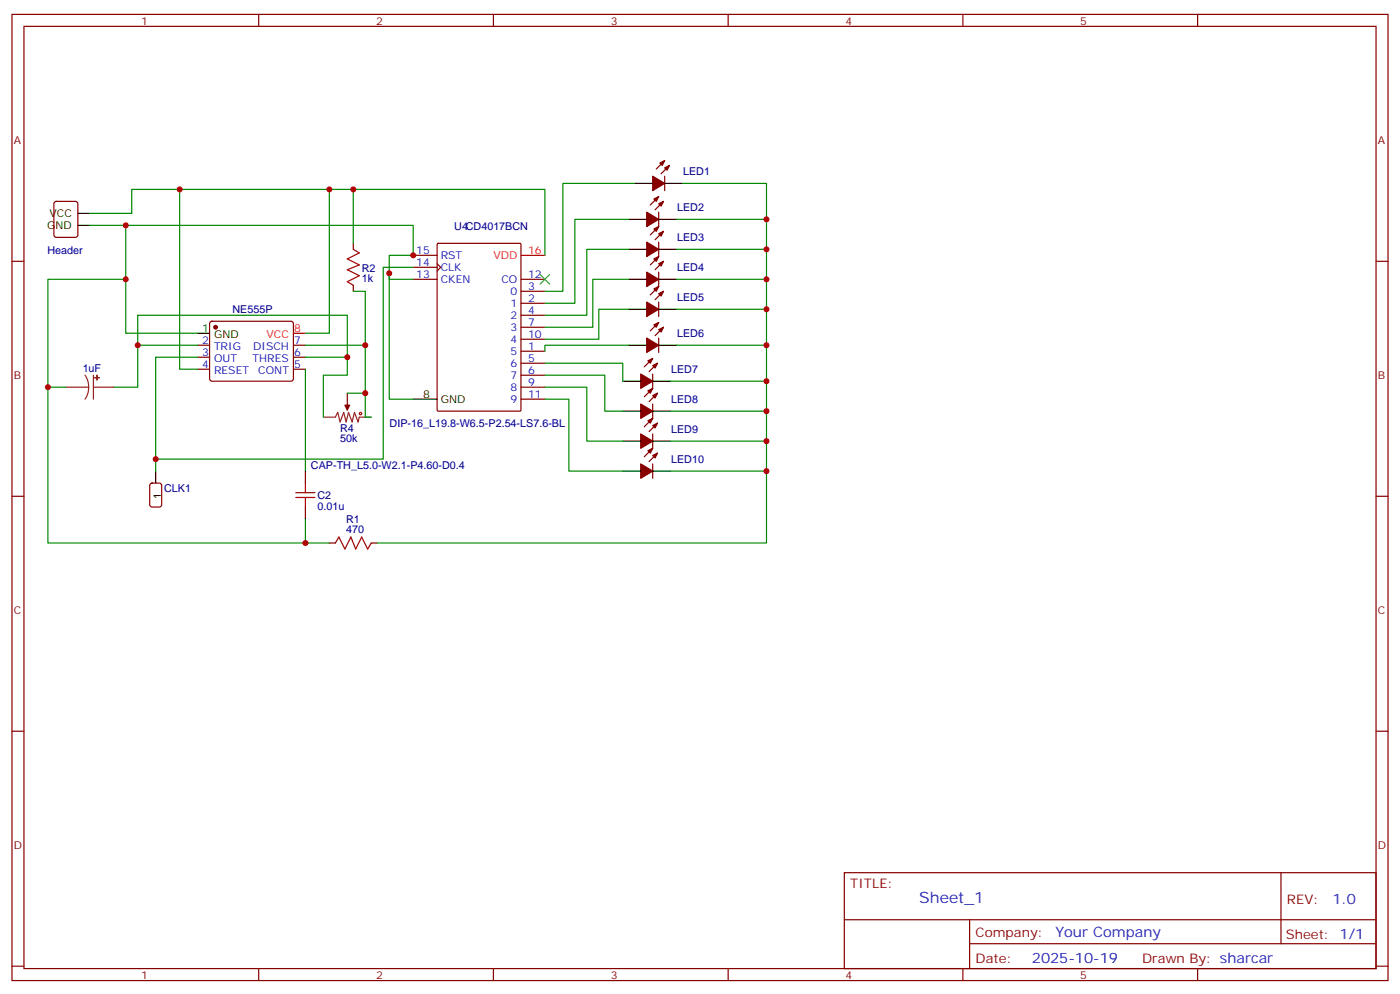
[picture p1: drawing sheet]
<svg xmlns="http://www.w3.org/2000/svg" width="412mm" height="293mm" viewBox="0 0 412 293" stroke-linecap="round" stroke-linejoin="round" font-family="sans-serif">
<g fill="none" stroke="#870000" stroke-width=".35">
<path d="M3.5 4.2h405.4v284.4h-405.4zM7.1 7.8h398.2v277.2h-398.2zM76.2 4.2v3.6M145.3 4.2v3.6M214.5 4.2v3.6M283.6 4.2v3.6M352.8 4.2v3.6M16.1 59.5l.5-.2h5.6l.7 .4v9.4l-.4 .7h-5.9l-.7-.4v-9.4zM194 57.9l-2.4 2.4M195.4 59.3l-2.4 2.4M195.8 51.9v4.2M195.8 47.3l-2.5 2.4"/>
<path d="M197.2 48.7l-2.5 2.5M3.5 76.9h3.6M104.1 71.6v1.8M121.7 75.1h7.1M121.7 78.7h7.1M128.8 77.6l1 1.1-1 1M128.8 71.8l.3-.2h24l.3 .2 .1 48.9-.2 .3h-24.2l-.3-.2zM194 62.4v4.3l-2.4 2.4M194 71.3v4.2l-2.4 2.5M195.4 76.9l-2.4 2.5M195.4 68.1l-2.4 2.5M405.3 76.9h3.6"/>
<path d="M62 94.8l.4-.3h23.3l.5 .3 .2 .4v16.6l-.7 .4-23.5-.1-.5-.6v-16.3zM104.1 84v1.7M121.7 82.2h7.1M153.5 89.3h7M153.5 85.7h7M153.5 92.8h7M153.5 96.3h7M153.5 99.8h7M153.5 82.2h7M194 80.1v4.2l-2.4 2.5M194 88.9v4.2M194 99.5v4.2"/>
<path d="M194 94.9l-2.4 2.5M195.4 96.3l-2.4 2.5M195.4 85.7l-2.4 2.5M58.2 101.6h3.5M58.2 105.1h3.5M58.2 108.7h3.5M86.4 101.6h3.6M86.4 105.1h3.6M86.4 108.7h3.6M102.3 115.7v3.5M153.5 103.4h7M153.5 106.9h7"/>
<path d="M153.5 110.4h7M153.5 113.9h7M153.5 117.5h7M192.3 110.1v4.2l-2.5 2.5M192.3 118.9v4.2l-2.5 2.5M192.3 105.5l-2.5 2.4M193.7 115.7l-2.5 2.5M193.7 106.9l-2.5 2.5M90 138.6v3.6M192.3 127.7v4.2l-2.5 2.5M192.3 136.5v4.3M193.7 133.3l-2.5 2.5"/>
<path d="M193.7 124.5l-2.5 2.5M3.5 146h3.6M90 149.2v3.6M97 159.8h1.8M109.4 159.8h1.7M405.3 146h3.6M3.5 215.2h3.6M405.3 215.2h3.6M248.7 256.8h156.6v28.2h-156.6zM377.3 256.8v20.9M248.7 270.7h156.5M285.6 277.7h119.6"/>
<path d="M285.6 270.7v14.1M3.5 284.3h3.6M76.2 285v3.6M145.3 285v3.6M214.5 285v3.6M283.6 285v3.6M352.8 285v3.6M405.3 284.3h3.6"/>
</g>
<g fill="#870000" stroke="#870000" stroke-width=".35">
<path d="M190.9 132.6l1.4-.7-.7 1.4z"/>
<path d="M192.3 134.1l1.4-.8-.7 1.5z"/>
<path d="M188.7 136.5l3.6 2.1-3.6 2.2z"/>
<path d="M190.9 123.8l1.4-.7-.7 1.4z"/>
<path d="M192.3 125.2l1.4-.7-.7 1.4z"/>
<path d="M188.7 127.7l3.6 2.1-3.6 2.1z"/>
<path d="M190.9 115l1.4-.7-.7 1.4z"/>
<path d="M192.3 116.4l1.4-.7-.7 1.4z"/>
<path d="M188.7 118.9l3.6 2.1-3.6 2.1z"/>
<path d="M190.9 106.2l1.4-.7-.7 1.4z"/>
<path d="M192.3 107.6l1.4-.7-.7 1.4z"/>
<path d="M188.7 110.1l3.6 2.1-3.6 2.1z"/>
<path d="M192.6 95.6l1.4-.7-.7 1.4z"/>
<path d="M194 97l1.4-.7-.7 1.4z"/>
<path d="M190.5 99.5l3.5 2.1-3.5 2.1z"/>
<path d="M192.6 85l1.4-.7-.7 1.4z"/>
<path d="M194 86.4l1.4-.7-.7 1.4z"/>
<path d="M190.5 88.9l3.5 2.1-3.5 2.1z"/>
<path d="M192.6 76.2l1.4-.7-.7 1.4z"/>
<path d="M194 77.6l1.4-.7-.7 1.4z"/>
<path d="M190.5 80.1l3.5 2.1-3.5 2.1z"/>
<path d="M192.6 67.4l1.4-.7-.7 1.4z"/>
<path d="M194 68.8l1.4-.7-.7 1.4z"/>
<path d="M190.5 71.3l3.5 2.1-3.5 2.1z"/>
<path d="M192.6 58.6l1.4-.7-.7 1.4z"/>
<path d="M194 60l1.4-.7-.7 1.4z"/>
<path d="M190.5 62.4l3.5 2.2-3.5 2.1z"/>
<path d="M194.4 48l1.4-.7-.7 1.4z"/>
<path d="M195.8 49.4l1.4-.7-.7 1.4z"/>
<path d="M192.3 51.9l3.5 2.1-3.5 2.1z"/>
<path d="M101.6 119.2h1.4l-.7 1.5z"/>
<circle cx="63.5" cy="96.3" r=".53"/>
</g>
<g fill="none" stroke="#000" stroke-width=".35">
<path d="M187 54h5.3M195.8 54h5.3M22.9 66.3h3.6M22.9 62.8h3.6M185.2 73.4h5.3M185.2 64.6h5.3M194 73.4h5.3M194 64.6h5.3M58.2 98.1h3.5M185.2 91h5.3M185.2 82.2h5.3M194 91h5.3"/>
<path d="M194 82.2h5.3M121.7 117.5h7.1M183.4 112.2h5.3M185.2 101.6h5.3M192.3 112.2h5.3M194 101.6h5.3M45.9 138.6v3.6M183.4 138.6h5.3M183.4 129.8h5.3M183.4 121h5.3M192.3 138.6h5.3M192.3 129.8h5.3"/>
<path d="M192.3 121h5.3"/>
</g>
<path d="M153.5 75.1h7M86.4 98.1h3.6" fill="none" stroke="#f00" stroke-width=".35"/>
<path d="M19.4 113.9h6.7M25 110.4l.9 1.7 .2 1.8M26.1 113.9l-.2 1.9-.9 1.7M27.5 113.9h6M27.5 110.4v7.1M102.3 119.2v1.5M95.2 122.8h3.6l.7-1.4 .7 2.8 1-2.8 .8 2.8 .7-2.8 1 2.8 .7-2.8 1.1 2.8 .3-1.4h3.6" fill="none" stroke="#8c2424" stroke-width=".35"/>
<g fill="#8c2424" stroke="#8c2424" stroke-width=".35">
<path d="M28.5 110.4l.1 1.4z"/>
<path d="M27.9 111.1l1.4 .1z"/>
</g>
<g fill="none" stroke="#a10000" stroke-width=".35">
<path d="M104.1 73.4l1.7 1-3.5 1.8 3.5 1.8-3.5 1.4 3.5 1.7-3.5 1.8 1.8 1.1M87.1 146.4h5.7M87.1 145h5.7M90 142.2v2.8M90 146.4v2.8M98.8 159.8l1-1.8 1.8 3.6 1.8-3.6 1.4 3.6 1.7-3.6 1.8 3.6 1.1-1.8"/>
<circle cx="106.2" cy="121.7" r=".35"/>
</g>
<path d="M44.3 142.4l.5-.2h2.1l.7 .4v5.9l-.4 .7h-2.4l-.6-.4-.1-5.9z" fill="none" stroke="#900" stroke-width=".35"/>
<path d="M159.1 80.8l2.8 2.8M161.9 80.8l-2.8 2.8" fill="none" stroke="#3c3" stroke-width=".35"/>
<g fill="none" stroke="#008700" stroke-width=".35">
<path d="M52.9 55.7v53h5.3M97 55.7h63.5v19.4M104.1 55.7v15.9M187 54h-21.2v31.7h-5.3M201.1 54h24.7v105.8h-114.7M26.5 66.3h10.5v31.8h21.2M26.5 62.8h12.3v-7.1h58.2v42.4h-7M37 66.3h84.7v8.8h-7v7.1h7M121.7 78.7h-8.8v56.4h-67v3.5M185.2 64.6h-15.9v24.7h-8.8M185.2 73.4h-12.3v19.4h-12.4M199.3 64.6h26.5"/>
<path d="M199.3 73.4h26.5M37 82.2h-22.9v31.7h5.3M104.1 85.7h3.5v15.9h-17.6M114.7 80.4v37.1h7M185.2 82.2h-10.6v14.1h-14.1M185.2 91h-8.8v8.8h-15.9M199.3 82.2h26.5M199.3 91h26.5M14.1 113.9v45.9h75.9v-7M40.6 101.6h17.6M58.2 105.1h-12.3v30M90 105.1h12.3v-12.3h-61.7v21.1h-7.1"/>
<path d="M90 108.7v29.9M102.3 105.1v5.3h-7.1v12.4M102.3 115.7h5.3M107.6 101.6v21.2h1.8M160.5 106.9h22.9v5.3M160.5 110.4h17.7v10.6h5.2M160.5 113.9h12.4v15.9h10.5M160.5 117.5h7.1v21.1h15.8M185.2 101.6h-24.7v1.8M197.6 112.2h28.2M199.3 101.6h26.5M197.6 129.8h28.2"/>
<path d="M197.6 121h28.2M197.6 138.6h28.2M90 159.8h7"/>
</g>
<g fill="#c00">
<circle cx="37" cy="82.2" r=".88"/>
<circle cx="37" cy="66.3" r=".88"/>
<circle cx="52.9" cy="55.7" r=".88"/>
<circle cx="40.6" cy="101.6" r=".88"/>
<circle cx="97" cy="55.7" r=".88"/>
<circle cx="104.1" cy="55.7" r=".88"/>
<circle cx="107.6" cy="115.7" r=".88"/>
<circle cx="14.1" cy="113.9" r=".88"/>
<circle cx="90" cy="159.8" r=".88"/>
<circle cx="114.7" cy="80.4" r=".88"/>
<circle cx="102.3" cy="105.1" r=".88"/>
<circle cx="107.6" cy="101.6" r=".88"/>
<circle cx="121.7" cy="75.1" r=".88"/>
<circle cx="45.9" cy="135.1" r=".88"/>
<circle cx="225.8" cy="138.6" r=".88"/>
<circle cx="225.8" cy="129.8" r=".88"/>
<circle cx="225.8" cy="121" r=".88"/>
<circle cx="225.8" cy="112.2" r=".88"/>
<circle cx="225.8" cy="101.6" r=".88"/>
<circle cx="225.8" cy="91" r=".88"/>
<circle cx="225.8" cy="82.2" r=".88"/>
<circle cx="225.8" cy="73.4" r=".88"/>
<circle cx="225.8" cy="64.6" r=".88"/>
</g>
<text font-size="4.6" fill="#00f" x="270.8" y="265.8">Sheet_1</text>
<g font-size="4.2" fill="#00f">
<text x="392.5" y="266.1">1.0</text>
<text x="310.9" y="275.6">Your Company</text>
<text x="304" y="283.4">2025-10-19</text>
</g>
<g font-size="3.9" fill="#800">
<text x="250.5" y="261.4">TITLE:</text>
<text x="379.1" y="266.1">REV:</text>
<text x="287.4" y="275.6">Company:</text>
<text x="378.7" y="276.2">Sheet: 1/1</text>
<text x="287.4" y="283.3">Date:</text>
<text x="336.4" y="283.4">Drawn By: sharcar</text>
</g>
<g font-size="3.2" fill="#800">
<text x="41.6" y="7.2">1</text>
<text x="110.8" y="7.2">2</text>
<text x="179.9" y="7.2">3</text>
<text x="249.1" y="7.2">4</text>
<text x="318.2" y="7.2">5</text>
<text x="4.1" y="42.3">A</text>
<text x="405.9" y="42.3">A</text>
<text x="4.1" y="111.5">B</text>
<text x="405.9" y="111.5">B</text>
<text x="4.1" y="180.6">C</text>
<text x="405.9" y="180.6">C</text>
<text x="4.1" y="249.8">D</text>
<text x="405.9" y="249.8">D</text>
<text x="41.6" y="288">1</text>
<text x="110.8" y="288">2</text>
<text x="179.9" y="288">3</text>
<text x="249.1" y="288">4</text>
<text x="318.2" y="288">5</text>
</g>
<g font-size="3.2" fill="#000080">
<text x="201.2" y="51.6">LED1</text>
<text x="199.4" y="62.2">LED2</text>
<text x="133.8" y="67.6">U4CD4017BCN</text>
<text x="199.4" y="71">LED3</text>
<text x="14" y="74.7">Header</text>
<text x="106.5" y="83.1">1k</text>
<text x="106.5" y="79.9">R2</text>
<text x="199.4" y="79.8">LED4</text>
<text x="199.4" y="88.6">LED5</text>
<text x="68.5" y="92.1">NE555P</text>
<text x="199.4" y="99.2">LED6</text>
<text x="24.4" y="109.4">1uF</text>
<text x="197.7" y="109.8">LED7</text>
<text x="197.7" y="118.6">LED8</text>
<text x="114.8" y="125.8">DIP-16_L19.8-W6.5-P2.54-LS7.6-BL</text>
<text x="100.2" y="130.2">50k</text>
<text x="100.2" y="127">R4</text>
<text x="197.7" y="127.4">LED9</text>
<text x="197.7" y="136.3">LED10</text>
<text x="91.6" y="138.1">CAP-TH_L5.0-W2.1-P4.60-D0.4</text>
<text x="48.3" y="144.7">CLK1</text>
<text x="93.5" y="146.9">C2</text>
<text x="93.5" y="150.1">0.01u</text>
<text x="102" y="153.8">R1</text>
<text x="102" y="157">470</text>
</g>
<g font-size="3.2">
<text x="14.6" y="63.9">VCC</text>
<text x="13.9" y="67.4">GND</text>
<text x="59.5" y="97.7">1</text>
<text x="63" y="99.5">GND</text>
<text x="124.6" y="117.1">8</text>
<text x="129.8" y="118.5">GND</text>
<text x="47.4" y="146.8" transform="rotate(-90 47.4 146.8)">1</text>
</g>
<g font-size="3.2" fill="#00f">
<text x="122.6" y="74.8">15</text>
<text x="129.8" y="76.2">RST</text>
<text x="122.6" y="78.3">14</text>
<text x="122.6" y="81.8">13</text>
<text x="129.8" y="79.7">CLK</text>
<text x="129.8" y="83.3">CKEN</text>
<text x="147.7" y="83.3">CO</text>
<text x="155.6" y="81.8">12</text>
<text x="150.4" y="86.8">0</text>
<text x="155.6" y="88.9">2</text>
<text x="155.6" y="85.4">3</text>
<text x="150.4" y="90.3">1</text>
<text x="150.4" y="93.8">2</text>
<text x="155.6" y="92.4">4</text>
<text x="155.6" y="96">7</text>
<text x="59.5" y="101.2">2</text>
<text x="86.6" y="101.2">7</text>
<text x="150.4" y="97.4">3</text>
<text x="150.4" y="100.9">4</text>
<text x="155.6" y="99.5">10</text>
<text x="59.5" y="104.8">3</text>
<text x="63" y="103">TRIG</text>
<text x="63" y="106.5">OUT</text>
<text x="74.4" y="106.5">THRES</text>
<text x="74.6" y="103">DISCH</text>
<text x="86.6" y="104.8">6</text>
<text x="150.4" y="104.4">5</text>
<text x="150.4" y="107.9">6</text>
<text x="155.6" y="103">1</text>
<text x="155.6" y="106.5">5</text>
<text x="59.5" y="108.3">4</text>
<text x="63" y="110.1">RESET</text>
<text x="76.1" y="110.1">CONT</text>
<text x="86.6" y="108.3">5</text>
<text x="150.4" y="111.5">7</text>
<text x="155.6" y="110.1">6</text>
<text x="155.6" y="113.6">9</text>
<text x="150.4" y="115">8</text>
<text x="150.4" y="118.5">9</text>
<text x="155.6" y="117.1">11</text>
</g>
<g font-size="3.2" fill="#f00">
<text x="145.3" y="76.2">VDD</text>
<text x="155.6" y="74.8">16</text>
<text x="78.5" y="99.5">VCC</text>
<text x="86.6" y="97.7">8</text>
</g>
</svg>
